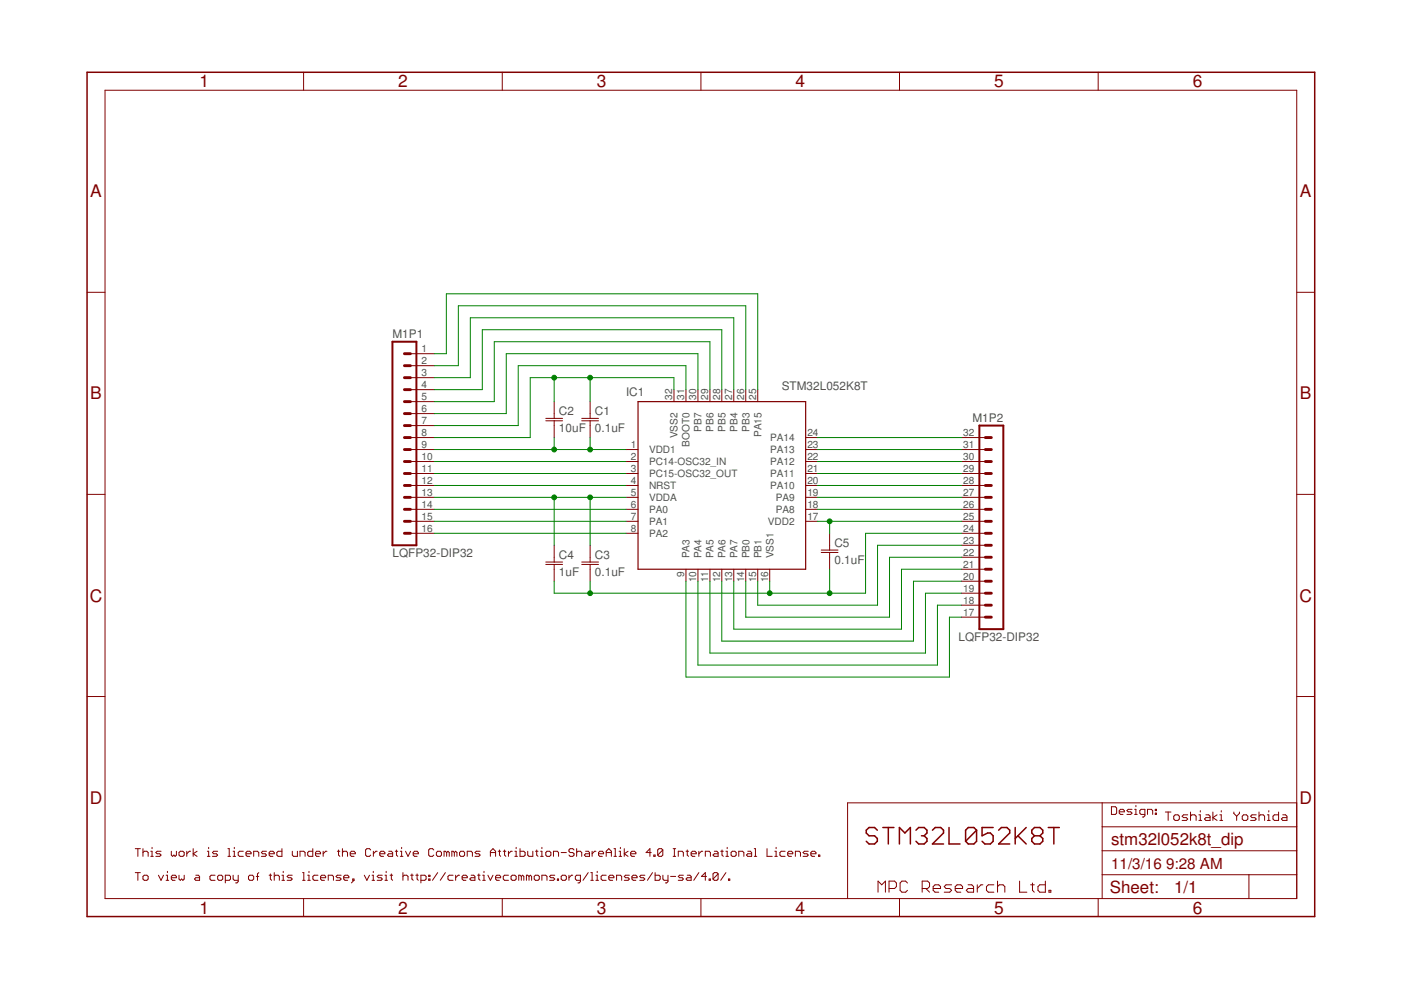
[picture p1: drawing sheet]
<?xml version="1.0" encoding="utf-8"?>
<!DOCTYPE eagle SYSTEM "eagle.dtd">
<eagle version="7.7.0">
<drawing>
<settings>
<setting alwaysvectorfont="no"/>
<setting verticaltext="up"/>
</settings>
<grid distance="0.1" unitdist="inch" unit="inch" style="lines" multiple="1" display="yes" altdistance="0.01" altunitdist="inch" altunit="inch"/>
<schematic xreflabel="%F%N/%S.%C%R" xrefpart="/%S.%C%R">
<libraries>
<library name="aitendo">
<symbols>
<symbol name="HEADER16">
<wire x1="1.27" y1="-20.32" x2="-3.81" y2="-20.32" width="0.4064" layer="94"/>
<wire x1="-1.27" y1="-17.78" x2="0" y2="-17.78" width="0.6096" layer="94"/>
<wire x1="-1.27" y1="-10.16" x2="0" y2="-10.16" width="0.6096" layer="94"/>
<wire x1="-1.27" y1="-12.7" x2="0" y2="-12.7" width="0.6096" layer="94"/>
<wire x1="-1.27" y1="-15.24" x2="0" y2="-15.24" width="0.6096" layer="94"/>
<wire x1="-1.27" y1="-5.08" x2="0" y2="-5.08" width="0.6096" layer="94"/>
<wire x1="-1.27" y1="-7.62" x2="0" y2="-7.62" width="0.6096" layer="94"/>
<wire x1="-1.27" y1="2.54" x2="0" y2="2.54" width="0.6096" layer="94"/>
<wire x1="-1.27" y1="0" x2="0" y2="0" width="0.6096" layer="94"/>
<wire x1="-1.27" y1="-2.54" x2="0" y2="-2.54" width="0.6096" layer="94"/>
<wire x1="-1.27" y1="10.16" x2="0" y2="10.16" width="0.6096" layer="94"/>
<wire x1="-1.27" y1="7.62" x2="0" y2="7.62" width="0.6096" layer="94"/>
<wire x1="-1.27" y1="5.08" x2="0" y2="5.08" width="0.6096" layer="94"/>
<wire x1="-1.27" y1="15.24" x2="0" y2="15.24" width="0.6096" layer="94"/>
<wire x1="-1.27" y1="12.7" x2="0" y2="12.7" width="0.6096" layer="94"/>
<wire x1="-1.27" y1="20.32" x2="0" y2="20.32" width="0.6096" layer="94"/>
<wire x1="-1.27" y1="17.78" x2="0" y2="17.78" width="0.6096" layer="94"/>
<wire x1="-3.81" y1="22.86" x2="-3.81" y2="-20.32" width="0.4064" layer="94"/>
<wire x1="1.27" y1="-20.32" x2="1.27" y2="22.86" width="0.4064" layer="94"/>
<wire x1="-3.81" y1="22.86" x2="1.27" y2="22.86" width="0.4064" layer="94"/>
<text x="-3.81" y="-22.86" size="1.778" layer="96">&gt;VALUE</text>
<text x="-3.81" y="23.622" size="1.778" layer="95">&gt;NAME</text>
<pin name="P16" x="5.08" y="-17.78" visible="pad" length="middle" direction="pas" swaplevel="1" rot="R180"/>
<pin name="P15" x="5.08" y="-15.24" visible="pad" length="middle" direction="pas" swaplevel="1" rot="R180"/>
<pin name="P14" x="5.08" y="-12.7" visible="pad" length="middle" direction="pas" swaplevel="1" rot="R180"/>
<pin name="P13" x="5.08" y="-10.16" visible="pad" length="middle" direction="pas" swaplevel="1" rot="R180"/>
<pin name="P12" x="5.08" y="-7.62" visible="pad" length="middle" direction="pas" swaplevel="1" rot="R180"/>
<pin name="P11" x="5.08" y="-5.08" visible="pad" length="middle" direction="pas" swaplevel="1" rot="R180"/>
<pin name="P10" x="5.08" y="-2.54" visible="pad" length="middle" direction="pas" swaplevel="1" rot="R180"/>
<pin name="P9" x="5.08" y="0" visible="pad" length="middle" direction="pas" swaplevel="1" rot="R180"/>
<pin name="P8" x="5.08" y="2.54" visible="pad" length="middle" direction="pas" swaplevel="1" rot="R180"/>
<pin name="P7" x="5.08" y="5.08" visible="pad" length="middle" direction="pas" swaplevel="1" rot="R180"/>
<pin name="P6" x="5.08" y="7.62" visible="pad" length="middle" direction="pas" swaplevel="1" rot="R180"/>
<pin name="P5" x="5.08" y="10.16" visible="pad" length="middle" direction="pas" swaplevel="1" rot="R180"/>
<pin name="P4" x="5.08" y="12.7" visible="pad" length="middle" direction="pas" swaplevel="1" rot="R180"/>
<pin name="P3" x="5.08" y="15.24" visible="pad" length="middle" direction="pas" swaplevel="1" rot="R180"/>
<pin name="P2" x="5.08" y="17.78" visible="pad" length="middle" direction="pas" swaplevel="1" rot="R180"/>
<pin name="P1" x="5.08" y="20.32" visible="pad" length="middle" direction="pas" swaplevel="1" rot="R180"/>
</symbol>
</symbols>
<devicesets>
<deviceset name="LQFP32-DIP32" prefix="M">
<gates>
<gate name="P1" symbol="HEADER16" x="-12.7" y="0"/>
<gate name="P2" symbol="HEADER16" x="10.16" y="0"/>
</gates>
<devices>
<device name="" package="LQFP32-DIP32">
<connects>
<connect gate="P1" pin="P1" pad="1"/>
<connect gate="P1" pin="P10" pad="10"/>
<connect gate="P1" pin="P11" pad="11"/>
<connect gate="P1" pin="P12" pad="12"/>
<connect gate="P1" pin="P13" pad="13"/>
<connect gate="P1" pin="P14" pad="14"/>
<connect gate="P1" pin="P15" pad="15"/>
<connect gate="P1" pin="P16" pad="16"/>
<connect gate="P1" pin="P2" pad="2"/>
<connect gate="P1" pin="P3" pad="3"/>
<connect gate="P1" pin="P4" pad="4"/>
<connect gate="P1" pin="P5" pad="5"/>
<connect gate="P1" pin="P6" pad="6"/>
<connect gate="P1" pin="P7" pad="7"/>
<connect gate="P1" pin="P8" pad="8"/>
<connect gate="P1" pin="P9" pad="9"/>
<connect gate="P2" pin="P1" pad="32"/>
<connect gate="P2" pin="P10" pad="23"/>
<connect gate="P2" pin="P11" pad="22"/>
<connect gate="P2" pin="P12" pad="21"/>
<connect gate="P2" pin="P13" pad="20"/>
<connect gate="P2" pin="P14" pad="19"/>
<connect gate="P2" pin="P15" pad="18"/>
<connect gate="P2" pin="P16" pad="17"/>
<connect gate="P2" pin="P2" pad="31"/>
<connect gate="P2" pin="P3" pad="30"/>
<connect gate="P2" pin="P4" pad="29"/>
<connect gate="P2" pin="P5" pad="28"/>
<connect gate="P2" pin="P6" pad="27"/>
<connect gate="P2" pin="P7" pad="26"/>
<connect gate="P2" pin="P8" pad="25"/>
<connect gate="P2" pin="P9" pad="24"/>
</connects>
<technologies>
<technology name=""/>
</technologies>
</device>
</devices>
</deviceset>
</devicesets>
</library>
<library name="stm32">
<symbols>
<symbol name="STM32L052K">
<pin name="VDD1" x="-20.32" y="7.62" length="short" direction="pwr"/>
<pin name="PC14-OSC32_IN" x="-20.32" y="5.08" length="short"/>
<pin name="PC15-OSC32_OUT" x="-20.32" y="2.54" length="short"/>
<pin name="NRST" x="-20.32" y="0" length="short"/>
<pin name="VDDA" x="-20.32" y="-2.54" length="short" direction="pwr"/>
<pin name="PA0" x="-20.32" y="-5.08" length="short"/>
<pin name="PA1" x="-20.32" y="-7.62" length="short"/>
<pin name="PA2" x="-20.32" y="-10.16" length="short"/>
<pin name="PA3" x="-7.62" y="-20.32" length="short" rot="R90"/>
<pin name="PA4" x="-5.08" y="-20.32" length="short" rot="R90"/>
<pin name="PA5" x="-2.54" y="-20.32" length="short" rot="R90"/>
<pin name="PA6" x="0" y="-20.32" length="short" rot="R90"/>
<pin name="PA7" x="2.54" y="-20.32" length="short" rot="R90"/>
<pin name="PB0" x="5.08" y="-20.32" length="short" rot="R90"/>
<pin name="PB1" x="7.62" y="-20.32" length="short" rot="R90"/>
<pin name="VSS1" x="10.16" y="-20.32" length="short" direction="pwr" rot="R90"/>
<pin name="VDD2" x="20.32" y="-7.62" length="short" rot="R180"/>
<pin name="PA8" x="20.32" y="-5.08" length="short" rot="R180"/>
<pin name="PA9" x="20.32" y="-2.54" length="short" rot="R180"/>
<pin name="PA10" x="20.32" y="0" length="short" rot="R180"/>
<pin name="PA11" x="20.32" y="2.54" length="short" rot="R180"/>
<pin name="PA12" x="20.32" y="5.08" length="short" rot="R180"/>
<pin name="PA13" x="20.32" y="7.62" length="short" rot="R180"/>
<pin name="PA14" x="20.32" y="10.16" length="short" rot="R180"/>
<pin name="PA15" x="7.62" y="20.32" length="short" rot="R270"/>
<pin name="PB3" x="5.08" y="20.32" length="short" rot="R270"/>
<pin name="PB4" x="2.54" y="20.32" length="short" rot="R270"/>
<pin name="PB5" x="0" y="20.32" length="short" rot="R270"/>
<pin name="PB6" x="-2.54" y="20.32" length="short" rot="R270"/>
<pin name="PB7" x="-5.08" y="20.32" length="short" rot="R270"/>
<pin name="BOOT0" x="-7.62" y="20.32" length="short" direction="in" rot="R270"/>
<pin name="VSS2" x="-10.16" y="20.32" length="short" direction="pwr" rot="R270"/>
<wire x1="-17.78" y1="17.78" x2="17.78" y2="17.78" width="0.254" layer="94"/>
<wire x1="17.78" y1="17.78" x2="17.78" y2="-17.78" width="0.254" layer="94"/>
<wire x1="17.78" y1="-17.78" x2="-17.78" y2="-17.78" width="0.254" layer="94"/>
<wire x1="-17.78" y1="-17.78" x2="-17.78" y2="17.78" width="0.254" layer="94"/>
<text x="-20.32" y="19.05" size="1.778" layer="95">&gt;NAME</text>
<text x="12.7" y="-20.32" size="1.778" layer="96">&gt;VALUE</text>
</symbol>
</symbols>
<devicesets>
<deviceset name="STM32L052K" prefix="IC">
<gates>
<gate name="G$1" symbol="STM32L052K" x="0" y="-2.54"/>
</gates>
<devices>
<device name="T" package="LQFP-32">
<connects>
<connect gate="G$1" pin="BOOT0" pad="31"/>
<connect gate="G$1" pin="NRST" pad="4"/>
<connect gate="G$1" pin="PA0" pad="6"/>
<connect gate="G$1" pin="PA1" pad="7"/>
<connect gate="G$1" pin="PA10" pad="20"/>
<connect gate="G$1" pin="PA11" pad="21"/>
<connect gate="G$1" pin="PA12" pad="22"/>
<connect gate="G$1" pin="PA13" pad="23"/>
<connect gate="G$1" pin="PA14" pad="24"/>
<connect gate="G$1" pin="PA15" pad="25"/>
<connect gate="G$1" pin="PA2" pad="8"/>
<connect gate="G$1" pin="PA3" pad="9"/>
<connect gate="G$1" pin="PA4" pad="10"/>
<connect gate="G$1" pin="PA5" pad="11"/>
<connect gate="G$1" pin="PA6" pad="12"/>
<connect gate="G$1" pin="PA7" pad="13"/>
<connect gate="G$1" pin="PA8" pad="18"/>
<connect gate="G$1" pin="PA9" pad="19"/>
<connect gate="G$1" pin="PB0" pad="14"/>
<connect gate="G$1" pin="PB1" pad="15"/>
<connect gate="G$1" pin="PB3" pad="26"/>
<connect gate="G$1" pin="PB4" pad="27"/>
<connect gate="G$1" pin="PB5" pad="28"/>
<connect gate="G$1" pin="PB6" pad="29"/>
<connect gate="G$1" pin="PB7" pad="30"/>
<connect gate="G$1" pin="PC14-OSC32_IN" pad="2"/>
<connect gate="G$1" pin="PC15-OSC32_OUT" pad="3"/>
<connect gate="G$1" pin="VDD1" pad="1"/>
<connect gate="G$1" pin="VDD2" pad="17"/>
<connect gate="G$1" pin="VDDA" pad="5"/>
<connect gate="G$1" pin="VSS1" pad="16"/>
<connect gate="G$1" pin="VSS2" pad="32"/>
</connects>
<technologies>
<technology name="6"/>
<technology name="8"/>
</technologies>
</device>
</devices>
</deviceset>
</devicesets>
</library>
<library name="cap">
<symbols>
<symbol name="CAP-JIS">
<wire x1="0" y1="-1.016" x2="1.778" y2="-1.016" width="0.1524" layer="94"/>
<wire x1="0" y1="-1.524" x2="1.778" y2="-1.524" width="0.1524" layer="94"/>
<wire x1="0" y1="0" x2="0" y2="-1.016" width="0.1524" layer="94"/>
<wire x1="0" y1="-2.54" x2="0" y2="-1.524" width="0.1524" layer="94"/>
<wire x1="0" y1="-1.016" x2="-1.778" y2="-1.016" width="0.1524" layer="94"/>
<wire x1="0" y1="-1.524" x2="-1.778" y2="-1.524" width="0.1524" layer="94"/>
<text x="1.016" y="-0.381" size="1.778" layer="95">&gt;NAME</text>
<text x="1.016" y="-3.937" size="1.778" layer="96">&gt;VALUE</text>
<pin name="1" x="0" y="2.54" visible="off" length="short" direction="pas" swaplevel="1" rot="R270"/>
<pin name="2" x="0" y="-5.08" visible="off" length="short" direction="pas" swaplevel="1" rot="R90"/>
</symbol>
</symbols>
<devicesets>
<deviceset name="C-JIS" prefix="C" uservalue="yes">
<gates>
<gate name="G$1" symbol="CAP-JIS" x="0" y="0"/>
</gates>
<devices>
<device name="050-024X044" package="C050-024X044">
<connects>
<connect gate="G$1" pin="1" pad="1"/>
<connect gate="G$1" pin="2" pad="2"/>
</connects>
<technologies>
<technology name=""/>
</technologies>
</device>
<device name="0603" package="C0603">
<connects>
<connect gate="G$1" pin="1" pad="1"/>
<connect gate="G$1" pin="2" pad="2"/>
</connects>
<technologies>
<technology name=""/>
</technologies>
</device>
<device name="0805" package="C0805">
<connects>
<connect gate="G$1" pin="1" pad="1"/>
<connect gate="G$1" pin="2" pad="2"/>
</connects>
<technologies>
<technology name=""/>
</technologies>
</device>
</devices>
</deviceset>
</devicesets>
</library>
<library name="frames">
<symbols>
<symbol name="A4L-LOC">
<wire x1="256.54" y1="3.81" x2="256.54" y2="8.89" width="0.1016" layer="94"/>
<wire x1="256.54" y1="8.89" x2="256.54" y2="13.97" width="0.1016" layer="94"/>
<wire x1="256.54" y1="13.97" x2="256.54" y2="19.05" width="0.1016" layer="94"/>
<wire x1="256.54" y1="19.05" x2="256.54" y2="24.13" width="0.1016" layer="94"/>
<wire x1="161.29" y1="3.81" x2="161.29" y2="24.13" width="0.1016" layer="94"/>
<wire x1="161.29" y1="24.13" x2="215.265" y2="24.13" width="0.1016" layer="94"/>
<wire x1="215.265" y1="24.13" x2="256.54" y2="24.13" width="0.1016" layer="94"/>
<wire x1="246.38" y1="3.81" x2="246.38" y2="8.89" width="0.1016" layer="94"/>
<wire x1="246.38" y1="8.89" x2="256.54" y2="8.89" width="0.1016" layer="94"/>
<wire x1="246.38" y1="8.89" x2="215.265" y2="8.89" width="0.1016" layer="94"/>
<wire x1="215.265" y1="8.89" x2="215.265" y2="3.81" width="0.1016" layer="94"/>
<wire x1="215.265" y1="8.89" x2="215.265" y2="13.97" width="0.1016" layer="94"/>
<wire x1="215.265" y1="13.97" x2="256.54" y2="13.97" width="0.1016" layer="94"/>
<wire x1="215.265" y1="13.97" x2="215.265" y2="19.05" width="0.1016" layer="94"/>
<wire x1="215.265" y1="19.05" x2="256.54" y2="19.05" width="0.1016" layer="94"/>
<wire x1="215.265" y1="19.05" x2="215.265" y2="24.13" width="0.1016" layer="94"/>
<text x="217.17" y="15.24" size="2.54" layer="94">&gt;DRAWING_NAME</text>
<text x="217.17" y="10.16" size="2.286" layer="94">&gt;LAST_DATE_TIME</text>
<text x="230.505" y="5.08" size="2.54" layer="94">&gt;SHEET</text>
<text x="216.916" y="4.953" size="2.54" layer="94">Sheet:</text>
<frame x1="0" y1="0" x2="260.35" y2="179.07" columns="6" rows="4" layer="94"/>
</symbol>
</symbols>
<devicesets>
<deviceset name="A4L-LOC" prefix="FRAME" uservalue="yes">
<gates>
<gate name="G$1" symbol="A4L-LOC" x="0" y="0"/>
</gates>
<devices>
<device name="">
<technologies>
<technology name=""/>
</technologies>
</device>
</devices>
</deviceset>
</devicesets>
</library>
</libraries>
<attributes>
</attributes>
<variantdefs>
</variantdefs>
<classes>
<class number="0" name="default" width="0" drill="0">
</class>
</classes>
<parts>
<part name="M1" library="aitendo" deviceset="LQFP32-DIP32" device=""/>
<part name="IC1" library="stm32" deviceset="STM32L052K" device="T" technology="8"/>
<part name="C1" library="cap" deviceset="C-JIS" device="0603" value="0.1uF"/>
<part name="C2" library="cap" deviceset="C-JIS" device="0603" value="10uF"/>
<part name="C3" library="cap" deviceset="C-JIS" device="0603" value="0.1uF"/>
<part name="C4" library="cap" deviceset="C-JIS" device="0603" value="1uF"/>
<part name="C5" library="cap" deviceset="C-JIS" device="0603" value="0.1uF"/>
<part name="FRAME1" library="frames" deviceset="A4L-LOC" device=""/>
</parts>
<sheets>
<sheet>
<plain>
<text x="93.98" y="-43.18" size="2.54" layer="94" font="vector">MPC Research Ltd.</text>
<text x="91.44" y="-33.02" size="3.81" layer="94" font="vector">STM32L052K8T</text>
<text x="143.51" y="-26.67" size="1.778" layer="94" font="vector">Design:</text>
<text x="154.94" y="-27.94" size="1.9304" layer="94" font="vector">Toshiaki Yoshida</text>
<text x="-63.5" y="-35.56" size="1.778" layer="94" font="vector">This work is licensed under the Creative Commons Attribution-ShareAlike 4.0 International License.</text>
<text x="-63.5" y="-40.64" size="1.778" layer="94" font="vector">To view a copy of this license, visit http://creativecommons.org/licenses/by-sa/4.0/.</text>
</plain>
<instances>
<instance part="M1" gate="P1" x="-5.08" y="50.8"/>
<instance part="M1" gate="P2" x="116.84" y="33.02" smashed="yes" rot="MR0">
<attribute name="VALUE" x="128.27" y="10.16" size="1.778" layer="96" rot="MR0"/>
<attribute name="NAME" x="120.65" y="56.642" size="1.778" layer="95" rot="MR0"/>
</instance>
<instance part="IC1" gate="G$1" x="60.96" y="43.18" smashed="yes">
<attribute name="NAME" x="40.64" y="62.23" size="1.778" layer="95"/>
<attribute name="VALUE" x="73.66" y="63.5" size="1.778" layer="96"/>
</instance>
<instance part="C1" gate="G$1" x="33.02" y="58.42"/>
<instance part="C2" gate="G$1" x="25.4" y="58.42"/>
<instance part="C3" gate="G$1" x="33.02" y="27.94"/>
<instance part="C4" gate="G$1" x="25.4" y="27.94"/>
<instance part="C5" gate="G$1" x="83.82" y="30.48"/>
<instance part="FRAME1" gate="G$1" x="-73.66" y="-48.26"/>
</instances>
<busses>
</busses>
<nets>
<net name="N$1" class="0">
<segment>
<pinref part="IC1" gate="G$1" pin="VDD1"/>
<pinref part="M1" gate="P1" pin="P9"/>
<wire x1="40.64" y1="50.8" x2="33.02" y2="50.8" width="0.1524" layer="91"/>
<pinref part="C2" gate="G$1" pin="2"/>
<wire x1="33.02" y1="50.8" x2="25.4" y2="50.8" width="0.1524" layer="91"/>
<wire x1="25.4" y1="50.8" x2="0" y2="50.8" width="0.1524" layer="91"/>
<wire x1="25.4" y1="53.34" x2="25.4" y2="50.8" width="0.1524" layer="91"/>
<junction x="25.4" y="50.8"/>
<pinref part="C1" gate="G$1" pin="2"/>
<wire x1="33.02" y1="53.34" x2="33.02" y2="50.8" width="0.1524" layer="91"/>
<junction x="33.02" y="50.8"/>
</segment>
</net>
<net name="N$2" class="0">
<segment>
<pinref part="IC1" gate="G$1" pin="VSS2"/>
<wire x1="50.8" y1="63.5" x2="50.8" y2="66.04" width="0.1524" layer="91"/>
<wire x1="50.8" y1="66.04" x2="33.02" y2="66.04" width="0.1524" layer="91"/>
<wire x1="33.02" y1="66.04" x2="25.4" y2="66.04" width="0.1524" layer="91"/>
<wire x1="25.4" y1="66.04" x2="20.32" y2="66.04" width="0.1524" layer="91"/>
<wire x1="20.32" y1="66.04" x2="20.32" y2="53.34" width="0.1524" layer="91"/>
<pinref part="M1" gate="P1" pin="P8"/>
<wire x1="20.32" y1="53.34" x2="0" y2="53.34" width="0.1524" layer="91"/>
<pinref part="C1" gate="G$1" pin="1"/>
<wire x1="33.02" y1="60.96" x2="33.02" y2="66.04" width="0.1524" layer="91"/>
<junction x="33.02" y="66.04"/>
<pinref part="C2" gate="G$1" pin="1"/>
<wire x1="25.4" y1="60.96" x2="25.4" y2="66.04" width="0.1524" layer="91"/>
<junction x="25.4" y="66.04"/>
</segment>
</net>
<net name="N$3" class="0">
<segment>
<pinref part="IC1" gate="G$1" pin="PC14-OSC32_IN"/>
<pinref part="M1" gate="P1" pin="P10"/>
<wire x1="40.64" y1="48.26" x2="0" y2="48.26" width="0.1524" layer="91"/>
</segment>
</net>
<net name="N$4" class="0">
<segment>
<pinref part="IC1" gate="G$1" pin="PC15-OSC32_OUT"/>
<pinref part="M1" gate="P1" pin="P11"/>
<wire x1="40.64" y1="45.72" x2="0" y2="45.72" width="0.1524" layer="91"/>
</segment>
</net>
<net name="N$5" class="0">
<segment>
<pinref part="IC1" gate="G$1" pin="NRST"/>
<pinref part="M1" gate="P1" pin="P12"/>
<wire x1="40.64" y1="43.18" x2="0" y2="43.18" width="0.1524" layer="91"/>
</segment>
</net>
<net name="N$6" class="0">
<segment>
<pinref part="IC1" gate="G$1" pin="VDDA"/>
<pinref part="M1" gate="P1" pin="P13"/>
<wire x1="40.64" y1="40.64" x2="33.02" y2="40.64" width="0.1524" layer="91"/>
<pinref part="C3" gate="G$1" pin="1"/>
<wire x1="33.02" y1="40.64" x2="25.4" y2="40.64" width="0.1524" layer="91"/>
<wire x1="25.4" y1="40.64" x2="0" y2="40.64" width="0.1524" layer="91"/>
<wire x1="33.02" y1="40.64" x2="33.02" y2="30.48" width="0.1524" layer="91"/>
<junction x="33.02" y="40.64"/>
<pinref part="C4" gate="G$1" pin="1"/>
<wire x1="25.4" y1="40.64" x2="25.4" y2="30.48" width="0.1524" layer="91"/>
<junction x="25.4" y="40.64"/>
</segment>
</net>
<net name="N$7" class="0">
<segment>
<pinref part="IC1" gate="G$1" pin="PA0"/>
<pinref part="M1" gate="P1" pin="P14"/>
<wire x1="40.64" y1="38.1" x2="0" y2="38.1" width="0.1524" layer="91"/>
</segment>
</net>
<net name="N$8" class="0">
<segment>
<pinref part="IC1" gate="G$1" pin="PA1"/>
<pinref part="M1" gate="P1" pin="P15"/>
<wire x1="40.64" y1="35.56" x2="0" y2="35.56" width="0.1524" layer="91"/>
</segment>
</net>
<net name="N$9" class="0">
<segment>
<pinref part="IC1" gate="G$1" pin="PA2"/>
<pinref part="M1" gate="P1" pin="P16"/>
<wire x1="40.64" y1="33.02" x2="0" y2="33.02" width="0.1524" layer="91"/>
</segment>
</net>
<net name="N$10" class="0">
<segment>
<pinref part="IC1" gate="G$1" pin="BOOT0"/>
<wire x1="53.34" y1="63.5" x2="53.34" y2="68.58" width="0.1524" layer="91"/>
<wire x1="53.34" y1="68.58" x2="17.78" y2="68.58" width="0.1524" layer="91"/>
<wire x1="17.78" y1="68.58" x2="17.78" y2="55.88" width="0.1524" layer="91"/>
<pinref part="M1" gate="P1" pin="P7"/>
<wire x1="17.78" y1="55.88" x2="0" y2="55.88" width="0.1524" layer="91"/>
</segment>
</net>
<net name="N$11" class="0">
<segment>
<pinref part="IC1" gate="G$1" pin="PB7"/>
<wire x1="55.88" y1="63.5" x2="55.88" y2="71.12" width="0.1524" layer="91"/>
<wire x1="55.88" y1="71.12" x2="15.24" y2="71.12" width="0.1524" layer="91"/>
<wire x1="15.24" y1="71.12" x2="15.24" y2="58.42" width="0.1524" layer="91"/>
<pinref part="M1" gate="P1" pin="P6"/>
<wire x1="15.24" y1="58.42" x2="0" y2="58.42" width="0.1524" layer="91"/>
</segment>
</net>
<net name="N$12" class="0">
<segment>
<pinref part="IC1" gate="G$1" pin="PB6"/>
<wire x1="58.42" y1="63.5" x2="58.42" y2="73.66" width="0.1524" layer="91"/>
<wire x1="58.42" y1="73.66" x2="12.7" y2="73.66" width="0.1524" layer="91"/>
<wire x1="12.7" y1="73.66" x2="12.7" y2="60.96" width="0.1524" layer="91"/>
<pinref part="M1" gate="P1" pin="P5"/>
<wire x1="12.7" y1="60.96" x2="0" y2="60.96" width="0.1524" layer="91"/>
</segment>
</net>
<net name="N$13" class="0">
<segment>
<pinref part="IC1" gate="G$1" pin="PB5"/>
<wire x1="60.96" y1="63.5" x2="60.96" y2="76.2" width="0.1524" layer="91"/>
<wire x1="60.96" y1="76.2" x2="10.16" y2="76.2" width="0.1524" layer="91"/>
<wire x1="10.16" y1="76.2" x2="10.16" y2="63.5" width="0.1524" layer="91"/>
<pinref part="M1" gate="P1" pin="P4"/>
<wire x1="10.16" y1="63.5" x2="0" y2="63.5" width="0.1524" layer="91"/>
</segment>
</net>
<net name="N$14" class="0">
<segment>
<pinref part="IC1" gate="G$1" pin="PB4"/>
<wire x1="63.5" y1="63.5" x2="63.5" y2="78.74" width="0.1524" layer="91"/>
<wire x1="63.5" y1="78.74" x2="7.62" y2="78.74" width="0.1524" layer="91"/>
<wire x1="7.62" y1="78.74" x2="7.62" y2="66.04" width="0.1524" layer="91"/>
<pinref part="M1" gate="P1" pin="P3"/>
<wire x1="7.62" y1="66.04" x2="0" y2="66.04" width="0.1524" layer="91"/>
</segment>
</net>
<net name="N$15" class="0">
<segment>
<pinref part="IC1" gate="G$1" pin="PB3"/>
<wire x1="66.04" y1="63.5" x2="66.04" y2="81.28" width="0.1524" layer="91"/>
<wire x1="66.04" y1="81.28" x2="5.08" y2="81.28" width="0.1524" layer="91"/>
<wire x1="5.08" y1="81.28" x2="5.08" y2="68.58" width="0.1524" layer="91"/>
<pinref part="M1" gate="P1" pin="P2"/>
<wire x1="5.08" y1="68.58" x2="0" y2="68.58" width="0.1524" layer="91"/>
</segment>
</net>
<net name="N$16" class="0">
<segment>
<pinref part="IC1" gate="G$1" pin="PA15"/>
<wire x1="68.58" y1="63.5" x2="68.58" y2="83.82" width="0.1524" layer="91"/>
<wire x1="68.58" y1="83.82" x2="2.54" y2="83.82" width="0.1524" layer="91"/>
<wire x1="2.54" y1="83.82" x2="2.54" y2="71.12" width="0.1524" layer="91"/>
<pinref part="M1" gate="P1" pin="P1"/>
<wire x1="2.54" y1="71.12" x2="0" y2="71.12" width="0.1524" layer="91"/>
</segment>
</net>
<net name="N$17" class="0">
<segment>
<pinref part="IC1" gate="G$1" pin="PA14"/>
<pinref part="M1" gate="P2" pin="P1"/>
<wire x1="81.28" y1="53.34" x2="111.76" y2="53.34" width="0.1524" layer="91"/>
</segment>
</net>
<net name="N$18" class="0">
<segment>
<pinref part="IC1" gate="G$1" pin="PA13"/>
<pinref part="M1" gate="P2" pin="P2"/>
<wire x1="81.28" y1="50.8" x2="111.76" y2="50.8" width="0.1524" layer="91"/>
</segment>
</net>
<net name="N$19" class="0">
<segment>
<pinref part="IC1" gate="G$1" pin="PA12"/>
<pinref part="M1" gate="P2" pin="P3"/>
<wire x1="81.28" y1="48.26" x2="111.76" y2="48.26" width="0.1524" layer="91"/>
</segment>
</net>
<net name="N$20" class="0">
<segment>
<pinref part="IC1" gate="G$1" pin="PA11"/>
<pinref part="M1" gate="P2" pin="P4"/>
<wire x1="81.28" y1="45.72" x2="111.76" y2="45.72" width="0.1524" layer="91"/>
</segment>
</net>
<net name="N$21" class="0">
<segment>
<pinref part="IC1" gate="G$1" pin="PA10"/>
<pinref part="M1" gate="P2" pin="P5"/>
<wire x1="81.28" y1="43.18" x2="111.76" y2="43.18" width="0.1524" layer="91"/>
</segment>
</net>
<net name="N$22" class="0">
<segment>
<pinref part="IC1" gate="G$1" pin="PA9"/>
<pinref part="M1" gate="P2" pin="P6"/>
<wire x1="81.28" y1="40.64" x2="111.76" y2="40.64" width="0.1524" layer="91"/>
</segment>
</net>
<net name="N$23" class="0">
<segment>
<pinref part="IC1" gate="G$1" pin="PA8"/>
<pinref part="M1" gate="P2" pin="P7"/>
<wire x1="81.28" y1="38.1" x2="111.76" y2="38.1" width="0.1524" layer="91"/>
</segment>
</net>
<net name="N$24" class="0">
<segment>
<pinref part="IC1" gate="G$1" pin="VDD2"/>
<pinref part="M1" gate="P2" pin="P8"/>
<wire x1="81.28" y1="35.56" x2="83.82" y2="35.56" width="0.1524" layer="91"/>
<pinref part="C5" gate="G$1" pin="1"/>
<wire x1="83.82" y1="35.56" x2="111.76" y2="35.56" width="0.1524" layer="91"/>
<wire x1="83.82" y1="35.56" x2="83.82" y2="33.02" width="0.1524" layer="91"/>
<junction x="83.82" y="35.56"/>
</segment>
</net>
<net name="N$25" class="0">
<segment>
<pinref part="IC1" gate="G$1" pin="VSS1"/>
<wire x1="71.12" y1="22.86" x2="71.12" y2="20.32" width="0.1524" layer="91"/>
<wire x1="71.12" y1="20.32" x2="83.82" y2="20.32" width="0.1524" layer="91"/>
<wire x1="83.82" y1="20.32" x2="91.44" y2="20.32" width="0.1524" layer="91"/>
<wire x1="91.44" y1="20.32" x2="91.44" y2="33.02" width="0.1524" layer="91"/>
<pinref part="M1" gate="P2" pin="P9"/>
<wire x1="91.44" y1="33.02" x2="111.76" y2="33.02" width="0.1524" layer="91"/>
<pinref part="C5" gate="G$1" pin="2"/>
<wire x1="83.82" y1="25.4" x2="83.82" y2="20.32" width="0.1524" layer="91"/>
<junction x="83.82" y="20.32"/>
<wire x1="71.12" y1="20.32" x2="33.02" y2="20.32" width="0.1524" layer="91"/>
<junction x="71.12" y="20.32"/>
<pinref part="C4" gate="G$1" pin="2"/>
<wire x1="33.02" y1="20.32" x2="25.4" y2="20.32" width="0.1524" layer="91"/>
<wire x1="25.4" y1="20.32" x2="25.4" y2="22.86" width="0.1524" layer="91"/>
<pinref part="C3" gate="G$1" pin="2"/>
<wire x1="33.02" y1="22.86" x2="33.02" y2="20.32" width="0.1524" layer="91"/>
<junction x="33.02" y="20.32"/>
</segment>
</net>
<net name="N$26" class="0">
<segment>
<pinref part="IC1" gate="G$1" pin="PB1"/>
<wire x1="68.58" y1="22.86" x2="68.58" y2="17.78" width="0.1524" layer="91"/>
<wire x1="68.58" y1="17.78" x2="93.98" y2="17.78" width="0.1524" layer="91"/>
<wire x1="93.98" y1="17.78" x2="93.98" y2="30.48" width="0.1524" layer="91"/>
<pinref part="M1" gate="P2" pin="P10"/>
<wire x1="93.98" y1="30.48" x2="111.76" y2="30.48" width="0.1524" layer="91"/>
</segment>
</net>
<net name="N$27" class="0">
<segment>
<pinref part="IC1" gate="G$1" pin="PB0"/>
<wire x1="66.04" y1="22.86" x2="66.04" y2="15.24" width="0.1524" layer="91"/>
<wire x1="66.04" y1="15.24" x2="96.52" y2="15.24" width="0.1524" layer="91"/>
<wire x1="96.52" y1="15.24" x2="96.52" y2="27.94" width="0.1524" layer="91"/>
<pinref part="M1" gate="P2" pin="P11"/>
<wire x1="96.52" y1="27.94" x2="111.76" y2="27.94" width="0.1524" layer="91"/>
</segment>
</net>
<net name="N$28" class="0">
<segment>
<pinref part="IC1" gate="G$1" pin="PA7"/>
<wire x1="63.5" y1="22.86" x2="63.5" y2="12.7" width="0.1524" layer="91"/>
<wire x1="63.5" y1="12.7" x2="99.06" y2="12.7" width="0.1524" layer="91"/>
<wire x1="99.06" y1="12.7" x2="99.06" y2="25.4" width="0.1524" layer="91"/>
<pinref part="M1" gate="P2" pin="P12"/>
<wire x1="99.06" y1="25.4" x2="111.76" y2="25.4" width="0.1524" layer="91"/>
</segment>
</net>
<net name="N$29" class="0">
<segment>
<pinref part="IC1" gate="G$1" pin="PA6"/>
<wire x1="60.96" y1="22.86" x2="60.96" y2="10.16" width="0.1524" layer="91"/>
<wire x1="60.96" y1="10.16" x2="101.6" y2="10.16" width="0.1524" layer="91"/>
<wire x1="101.6" y1="10.16" x2="101.6" y2="22.86" width="0.1524" layer="91"/>
<pinref part="M1" gate="P2" pin="P13"/>
<wire x1="101.6" y1="22.86" x2="111.76" y2="22.86" width="0.1524" layer="91"/>
</segment>
</net>
<net name="N$30" class="0">
<segment>
<pinref part="IC1" gate="G$1" pin="PA5"/>
<wire x1="58.42" y1="22.86" x2="58.42" y2="7.62" width="0.1524" layer="91"/>
<wire x1="58.42" y1="7.62" x2="104.14" y2="7.62" width="0.1524" layer="91"/>
<wire x1="104.14" y1="7.62" x2="104.14" y2="20.32" width="0.1524" layer="91"/>
<pinref part="M1" gate="P2" pin="P14"/>
<wire x1="104.14" y1="20.32" x2="111.76" y2="20.32" width="0.1524" layer="91"/>
</segment>
</net>
<net name="N$31" class="0">
<segment>
<pinref part="IC1" gate="G$1" pin="PA4"/>
<wire x1="55.88" y1="22.86" x2="55.88" y2="5.08" width="0.1524" layer="91"/>
<wire x1="55.88" y1="5.08" x2="106.68" y2="5.08" width="0.1524" layer="91"/>
<wire x1="106.68" y1="5.08" x2="106.68" y2="17.78" width="0.1524" layer="91"/>
<pinref part="M1" gate="P2" pin="P15"/>
<wire x1="106.68" y1="17.78" x2="111.76" y2="17.78" width="0.1524" layer="91"/>
</segment>
</net>
<net name="N$32" class="0">
<segment>
<pinref part="IC1" gate="G$1" pin="PA3"/>
<wire x1="53.34" y1="22.86" x2="53.34" y2="2.54" width="0.1524" layer="91"/>
<wire x1="53.34" y1="2.54" x2="109.22" y2="2.54" width="0.1524" layer="91"/>
<wire x1="109.22" y1="2.54" x2="109.22" y2="15.24" width="0.1524" layer="91"/>
<pinref part="M1" gate="P2" pin="P16"/>
<wire x1="109.22" y1="15.24" x2="111.76" y2="15.24" width="0.1524" layer="91"/>
</segment>
</net>
</nets>
</sheet>
</sheets>
</schematic>
</drawing>
</eagle>
